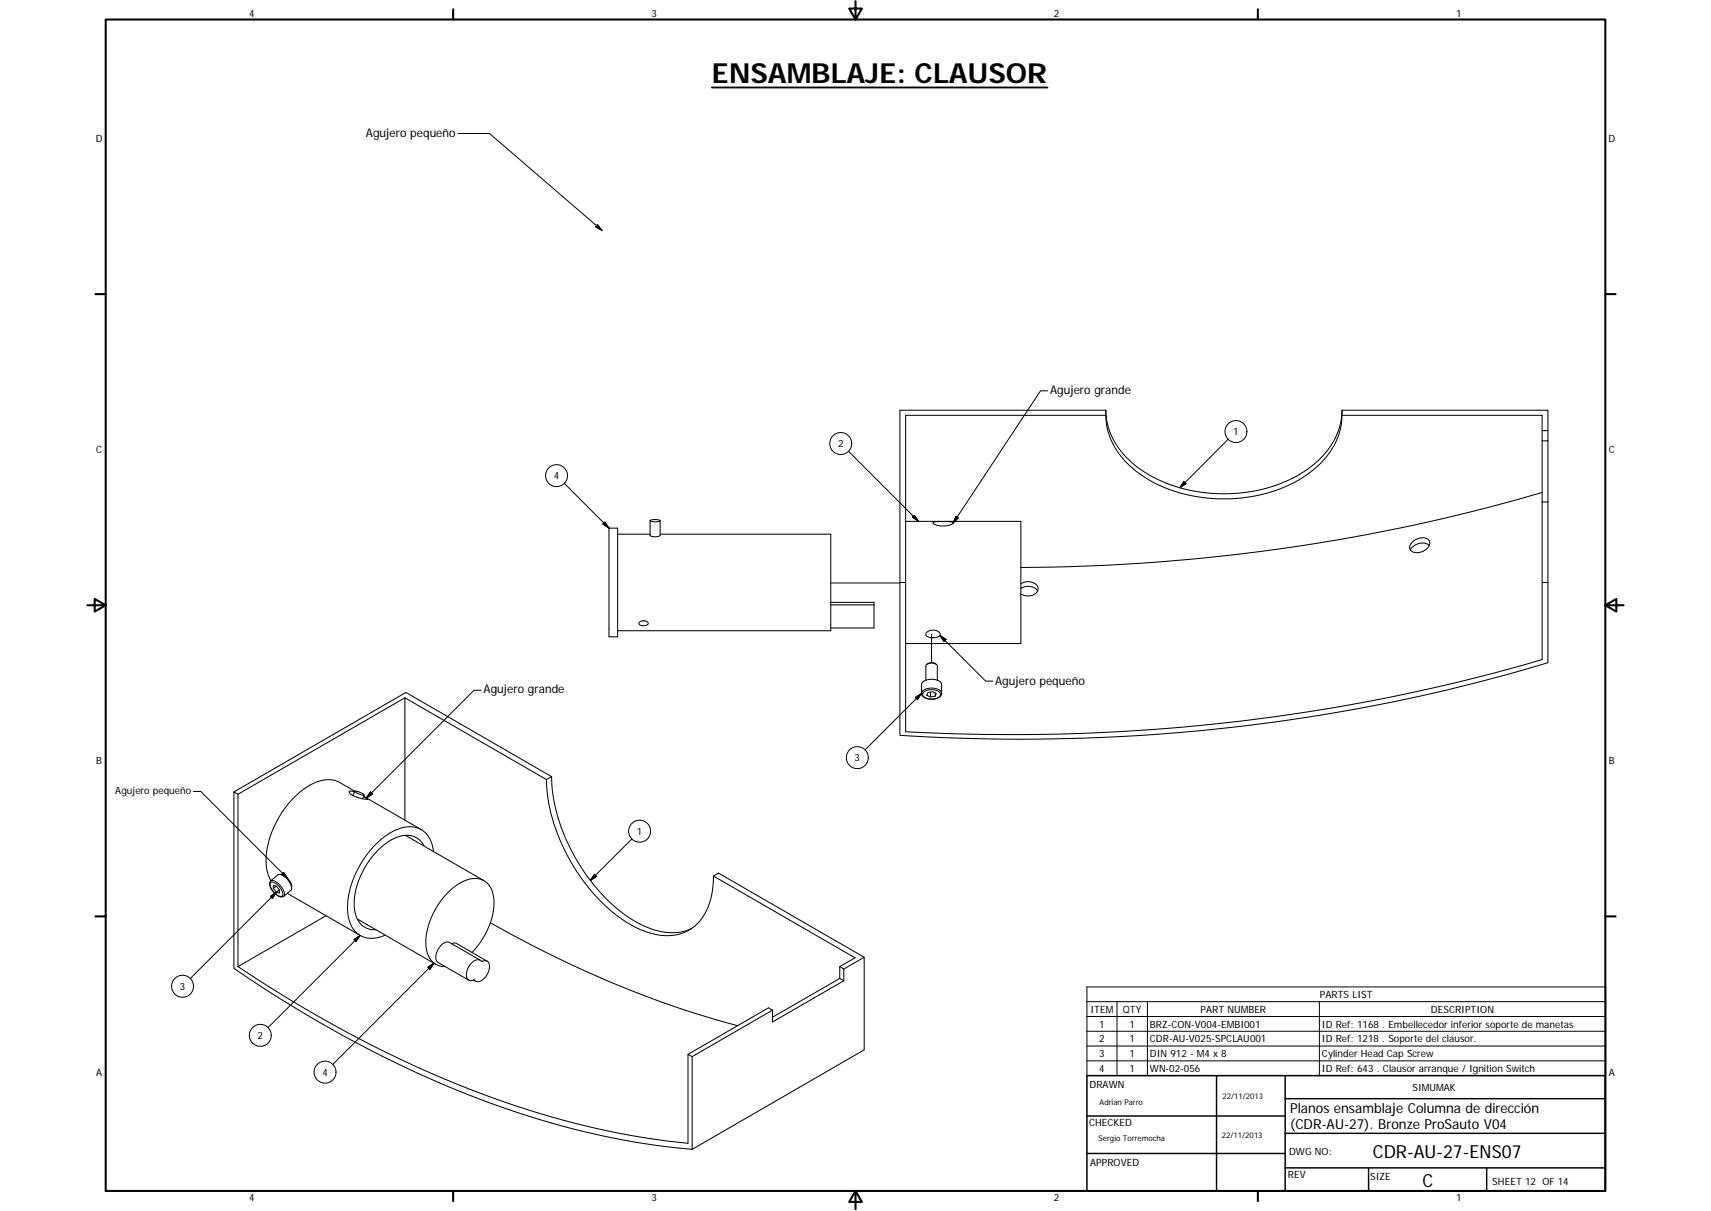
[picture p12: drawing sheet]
<svg xmlns="http://www.w3.org/2000/svg" width="594mm" height="420mm" viewBox="0 0 594 420" stroke-linecap="round" stroke-linejoin="round" font-family="sans-serif">
<g fill="none" stroke="#000" stroke-width=".36">
<path d="M384 142.3a25.3 25.3 0 0 0 11.4 20.1 53.7 53.7 0 0 0 44.9 6.8 37.5 37.5 0 0 0 22.7-16 22 22 0 0 0 3-10.9M384 144.1a25.3 25.3 0 0 0 11.4 20.1 53.1 53.1 0 0 0 41.9 7.5 39.5 39.5 0 0 0 25.1-15.7 22 22 0 0 0 3.6-11.9M384 142.3h-71.5v59.8M384 142.3v1.8M384 144.1h-69.6v58M466 142.3h71.5v7.1M466 144.1h69.4v58M466 142.3v1.8M535.4 149.4h2.1M535.4 153h2.1M537.5 149.4v52.7M535.4 170.9a654.5 654.5 0 0 1-180.9 26"/>
<path d="M535.4 174.2h2.1M211.4 183.2h3.1v37.7h-3.1zM214.5 185.3h11.2M225.7 180.7v5.1l1.4 .4 1.6-.1 .5-.3v-5.1M225.8 180.6a4.2 4.2 0 0 1 3.4 .1 3.9 3.9 0 0 1-3.5-.1zM229.2 185.3h59.3v33.5h-74M314.4 180.9h40.1v42.4h-40.1M324.1 181.2l3-.3a6 6 0 0 1 3.9 .5 6.3 6.3 0 0 1-7.1 0zM490.5 187.9a4.2 4.2 0 0 1 5.7-.4 3.1 3.1 0 0 1-2.6 4 2.97 2.97 0 0 1-4.1-1.3l.2-1.3zM496.2 189.3a4.3 4.3 0 0 0-6.1 .9l-.4 .6M222.1 215.8a1.8 1.8 0 0 1 2.9 .7 2.19 2.19 0 0 1-3.2-.2zM288.5 209h15v.9"/>
<path d="M288.5 209.9h15M303.5 209.9v8h-15M312.5 202.1h1.9v51.8a660.5 660.5 0 0 0 221-25.1v-26.7h2.1v27.8a641.2 641.2 0 0 1-225 25.2zM321.7 219.4a3.2 3.2 0 0 1 4.7 .5 2.4 2.4 0 0 1-3.1 1.3 1.29 1.29 0 0 1-1.4-.3 1.29 1.29 0 0 1-.3-1.4zM354.5 202.6a4 4 0 0 1 6 1.5 3.7 3.7 0 0 1-5.7 2.2l-.3-.3M354.5 204.2a4.3 4.3 0 0 1 5.7 .9M320.4 236.6a5.1 5.1 0 0 1 6.4 .4l.2 3.6a3.5 3.5 0 0 1-4.5 1.9l-1.4-.4a1.69 1.69 0 0 1-1.1-1.5v-3.3zM321.5 236v-4.9a2.4 2.4 0 0 1 4 0v4.9M321.9 230.4l1.3-.5 .8 .1 1 .4M140.6 242.1l49.1 28.4M140.6 242.1v42.5M140.6 242.1l-58 33.5"/>
<path d="M322.2 240.3l1.6-.3 1.3 .6-.4 .9-1.6 .3-1.3-.6zM323.1 240.1v1.7M324.7 240.5v1M122.5 276l.7-1.5-5.2-3a11.2 11.2 0 0 0-11.7 1.7 33 33 0 0 0-13.9 26.2 13 13 0 0 0 1.7 6.2M123.1 274.8l-1.1-.3a.53 .53 0 0 0-.8 .2 .53 .53 0 0 0 .4 .7l2.4 1.2 3.7 .7-1.5-1 20.1 11.5M123.2 274.5a4.3 4.3 0 0 1 3.2 1.4 5.3 5.3 0 0 1-3.2-1.4zM126.4 275.8l-.5 1.3M189.7 270.5a64.3 64.3 0 0 0 18.2 41.5 37.9 37.9 0 0 0 21.7 12.5 15.1 15.1 0 0 0 16.8-11.2 29.9 29.9 0 0 0 1.3-9.3M191.5 269.5l-50.6-29.3-59.7 34.6M191.5 269.5a64.3 64.3 0 0 0 18.4 41.7 37.4 37.4 0 0 0 21.8 12.3 15.5 15.5 0 0 0 8.4-1.3M191.5 269.5l-1.8 1M140.8 289.8l27.3 15.8"/>
<path d="M147.2 293.5a6.9 6.9 0 0 0-9.4-3 26.8 26.8 0 0 0-14.3 18.4 12.8 12.8 0 0 0 1.9 11.9 6.5 6.5 0 0 0 5.1 1.8M150.5 295.4a8.6 8.6 0 0 0-7.1-8.5 16.1 16.1 0 0 0-12.3 5.4 32.5 32.5 0 0 0-10.4 24.5 8.7 8.7 0 0 0 7.1 8.7 11.2 11.2 0 0 0 6-1.1M93.8 305.8l2.7-2.3a4.1 4.1 0 0 1 4.2 2.8 2.46 2.46 0 0 1 .3 2.6l-2.5 2.1a3.2 3.2 0 0 1-3.8-1.8l-1-1.8-.1-.8zM94.9 307.2l1.1 .3 1.1 1.3v1.1l-1.1-.3-1.1-1.4zM95.8 307.5l-.9 .7M97 308.7l-1 .9M98.6 304a4.2 4.2 0 0 1 2.7 3.8M99.8 309.9l25.2 14.6M101.1 306.8l-.1 .1M113.2 317.7l-30.6 17.7M124.1 318.8l27.2 15.8M247.7 304l1.8-1.1 50.6 29.2-7.1 4.1"/>
<path d="M247.7 304l49.2 28.3-5.3 3.1M82.6 335.4a396 396 0 0 0 109.4 52.3 263.8 263.8 0 0 0 46.9 9v-30.9l1.4 .8M82.6 335.4v-59.8l-1.4-.8v61.2a390.4 390.4 0 0 0 106.5 52.5 263.6 263.6 0 0 0 52.6 10.3v-32.2M156.8 327.4l.9-.2 .8 .1 10.6 6.2M163.7 334.2a2.26 2.26 0 0 1 3.5-.6 1.83 1.83 0 0 1 2.3 .1 1.83 1.83 0 0 1 .4 2.3 5.1 5.1 0 0 1-4.3 4.6l-1-.7a1.83 1.83 0 0 1-2.2-.1 1.83 1.83 0 0 1-.4-2.2 6.3 6.3 0 0 1 1.7-3.4zM163.9 330.5a25.3 25.3 0 0 0 7.5-19.5 6.7 6.7 0 0 0-10.2-5.4 25.4 25.4 0 0 0-13.3 22.7 6.8 6.8 0 0 0 6.7 7.1M166.7 333.1l-10.6-6.1a3.2 3.2 0 0 0-3.7 1.9 3.8 3.8 0 0 0-.3 5l10.6 6.2M170.3 320.2a361.6 361.6 0 0 0 85.8 35.7M291.6 335.4l1.4 .8M291.6 335.4v4.1M291.6 339.5l1.4 .8M291.6 339.5l-23.4 13.4"/>
<path d="M293 336.2v4.1M300.1 332.1v32.2l-59.8 34.5M164.5 340l.7 .4M268.2 350.5l-1.4-.8-27.9 16.1M268.2 350.5l-27.9 16.1M293 340.3l-24.8 14.3v-4.1"/>
</g>
<g fill="none" stroke="#000" stroke-width=".35">
<path d="M159 46.3h11l39 33.6M207.4 77.9l1.6 2-2.2-1.2zM363.8 135.6h-2.5l-30.4 45.9M294.6 156.6l24.3 24.3M426.4 152.4l-16.8 16.8M195.9 167.7l15.5 15.5M316.8 179.5l.7-.7 1.4 2.1zM331.9 179.1l.8 .6-1.8 1.8zM411 167.1l.8 .7-2.2 1.4zM210 181.1l1.4 2.1-2.1-1.4zM288.5 202.3h24M167.1 239.5h-2.5l-37.4 37.4"/>
<path d="M323.4 220v9.9M326.3 220.5l2.2 1.3-.7 .8zM326.3 220.5l15.9 15.8h2.5M317.8 242l2.2-1.4-1.4 2.1zM320.7 240.1a4.5 4.5 0 0 1 5.7 .4 1.56 1.56 0 0 1-1.6 1.9l-.4 .1a3.5 3.5 0 0 1-4-1.5zM327 240.6a3.6 3.6 0 0 0-4.4-1.8 2.5 2.5 0 0 0-2.6 1.8l-19.7 19.6M67.2 274.6h2.5l30.2 30.2M128.6 274.8l.7 .7-2.1 1.4zM219.4 291.1l-14.4 14.4M93.9 311l2.1-1.4-1.4 2.1zM93.9 306.2a2.82 2.82 0 0 1 3.2 1.6l.2 .3a2.16 2.16 0 0 1 .5 2.9 4.8 4.8 0 0 1-4-3.9zM94 305.6a3.2 3.2 0 0 1 3.4 1.7l.8 1.1a2.21 2.21 0 0 1 .3 2.6"/>
<path d="M96 309.6l-29.9 29.9M97.8 303.4l.7-.7 1.4 2.1zM206.4 303.4l.7 .7-2.1 1.4zM122.9 326l2.1-1.5-1.4 2.2zM125 324.5l-31.9 32M148.6 335.6l2.1-1.4-1.4 2.1zM150.7 334.2l-35.2 35.1M377.4 342.4h180.1v30.8h-180.1zM377.4 347.5h180.1M377.4 352.7h180.1M377.4 357.8h180.1M387.8 347.5v25.7"/>
<path d="M398.4 347.5v25.7M458.1 347.5v25.7M377.4 362.9h180.1M377.4 368.1h180.1"/>
<circle cx="291.9" cy="153.9" r="3.8"/>
<circle cx="429.1" cy="149.7" r="3.8"/>
<circle cx="193.3" cy="165" r="3.8"/>
<circle cx="297.7" cy="262.9" r="3.8"/>
<circle cx="222.1" cy="288.4" r="3.8"/>
<circle cx="63.4" cy="342.2" r="3.8"/>
<circle cx="90.4" cy="359.2" r="3.8"/>
<circle cx="112.9" cy="372" r="3.8"/>
</g>
<g fill="none" stroke="#000" stroke-width=".71">
<path d="M36.7 6.8h520.7v406.4h-520.7zM157.3 3.2v3.6M297 .4v6.4l-2.2-3.8h4.5l-2.3 3.8M436.7 3.2v3.6M33.1 102h3.6M557.4 102h3.6M30.3 210h6.4l-3.8-2.2v4.4l3.8-2.2M557.4 210l3.8 2.2v-4.4l-3.8 2.2h6.3M33.1 317.9h3.6M557.4 317.9h3.6M157.3 413.2v3.6M297 413.2l2.3 3.8h-4.5l2.2-3.8v6.3"/>
<path d="M436.7 413.2v3.6"/>
</g>
<path d="M377.4 373.2h180v40h-180zM422.4 373.2v40M446.2 373.2v40M377.4 387.2h68.8M446.2 393.2h111.2M446.2 381.2h111.2M377.4 400.2h68.8M446.2 405.2h111.2M475.2 405.2v8M516.2 405.2v8" fill="none" stroke="#000" stroke-width=".51"/>
<g fill="#000" stroke="#000" stroke-width=".35">
<path d="M207.4 77.9l1.6 2-2.2-1.2zM316.8 179.5l.7-.7 1.4 2.1zM331.9 179.1l.8 .6-1.8 1.8zM411 167.1l.8 .7-2.2 1.4zM210 181.1l1.4 2.1-2.1-1.4zM326.3 220.5l2.2 1.3-.7 .8zM317.8 242l2.2-1.4-1.4 2.1zM128.6 274.8l.7 .7-2.1 1.4zM93.9 311l2.1-1.4-1.4 2.1zM97.8 303.4l.7-.7 1.4 2.1zM206.4 303.4l.7 .7-2.1 1.4zM122.9 326l2.1-1.5-1.4 2.2z"/>
<path d="M148.6 335.6l2.1-1.4-1.4 2.1z"/>
</g>
<path d="M247.2 30.4h116.5" fill="none" stroke="#000" stroke-width=".63"/>
<text font-size="9.6" x="247.2" y="28.8">ENSAMBLAJE: CLAUSOR</text>
<g font-size="6.3">
<text x="476.6" y="401.6">CDR-AU-27-ENS07</text>
<text x="494" y="411.8">C</text>
</g>
<g font-size="4.8">
<text x="447.9" y="386.1">Planos ensamblaje Columna de dirección</text>
<text x="447.9" y="391.9">(CDR-AU-27). Bronze ProSauto V04</text>
</g>
<g font-size="4.1">
<text x="127.1" y="47.6">Agujero pequeño</text>
<text x="364.6" y="136.7">Agujero grande</text>
<text x="345.5" y="237.5">Agujero pequeño</text>
<text x="167.9" y="240.6">Agujero grande</text>
</g>
<g font-size="3.5">
<text x="86.6" y="5.8">4</text>
<text x="226.3" y="5.8">3</text>
<text x="365.9" y="5.8">2</text>
<text x="505.6" y="5.8">1</text>
<text x="33.2" y="49.4">D</text>
<text x="558.5" y="49.4">D</text>
<text x="291" y="155.2">2</text>
<text x="428.2" y="151">1</text>
<text x="33.4" y="157.3">C</text>
<text x="558.6" y="157.3">C</text>
<text x="192.3" y="166.3">4</text>
<text x="33.4" y="265.2">B</text>
<text x="296.7" y="264.1">3</text>
<text x="558.6" y="265.2">B</text>
<text x="40" y="275.6">Agujero pequeño</text>
<text x="221.1" y="289.6">1</text>
<text x="62.4" y="343.5">3</text>
<text x="458.3" y="346.2">PARTS LIST</text>
<text x="378.6" y="351.3">ITEM</text>
<text x="389.8" y="351.4">QTY</text>
<text x="416.8" y="351.3">PART NUMBER</text>
<text x="496.8" y="351.4">DESCRIPTION</text>
<text x="381.7" y="356.5">1</text>
<text x="392.1" y="356.5">1</text>
<text x="399.3" y="356.5">BRZ-CON-V004-EMBI001</text>
<text x="459" y="356.6">ID Ref: 1168 . Embellecedor inferior soporte de manetas</text>
<text x="89.4" y="360.5">2</text>
<text x="381.7" y="361.7">2</text>
<text x="392.1" y="361.6">1</text>
<text x="399.3" y="361.7">CDR-AU-V025-SPCLAU001</text>
<text x="459" y="361.7">ID Ref: 1218 . Soporte del clausor.</text>
<text x="381.7" y="366.8">3</text>
<text x="381.7" y="371.9">4</text>
<text x="392.1" y="366.8">1</text>
<text x="392.1" y="371.9">1</text>
<text x="399.3" y="366.8">DIN 912 - M4 x 8</text>
<text x="399.3" y="371.9">WN-02-056</text>
<text x="459" y="366.8">Cylinder Head Cap Screw</text>
<text x="459" y="371.9">ID Ref: 643 . Clausor arranque / Ignition Switch</text>
<text x="33.4" y="373.2">A</text>
<text x="111.9" y="373.3">4</text>
<text x="378.3" y="377.6">DRAWN</text>
<text x="558.6" y="373.2">A</text>
<text x="490.4" y="378.5">SIMUMAK</text>
<text x="378.1" y="390.8">CHECKED</text>
<text x="447.6" y="400.7">DWG NO:</text>
<text x="378.5" y="404.4">APPROVED</text>
<text x="447.2" y="408.8">REV</text>
<text x="475.7" y="409.3">SIZE</text>
<text x="518.2" y="411.3">SHEET 12 OF 14</text>
<text x="86.6" y="416.7">4</text>
<text x="226.3" y="416.7">3</text>
<text x="365.9" y="416.7">2</text>
<text x="505.6" y="416.7">1</text>
</g>
<g font-size="2.7">
<text x="381.8" y="383.3">Adrian Parro</text>
<text x="424.5" y="381.4">22/11/2013</text>
<text x="381.4" y="396">Sergio Torremocha</text>
<text x="424.3" y="394.9">22/11/2013</text>
</g>
</svg>
